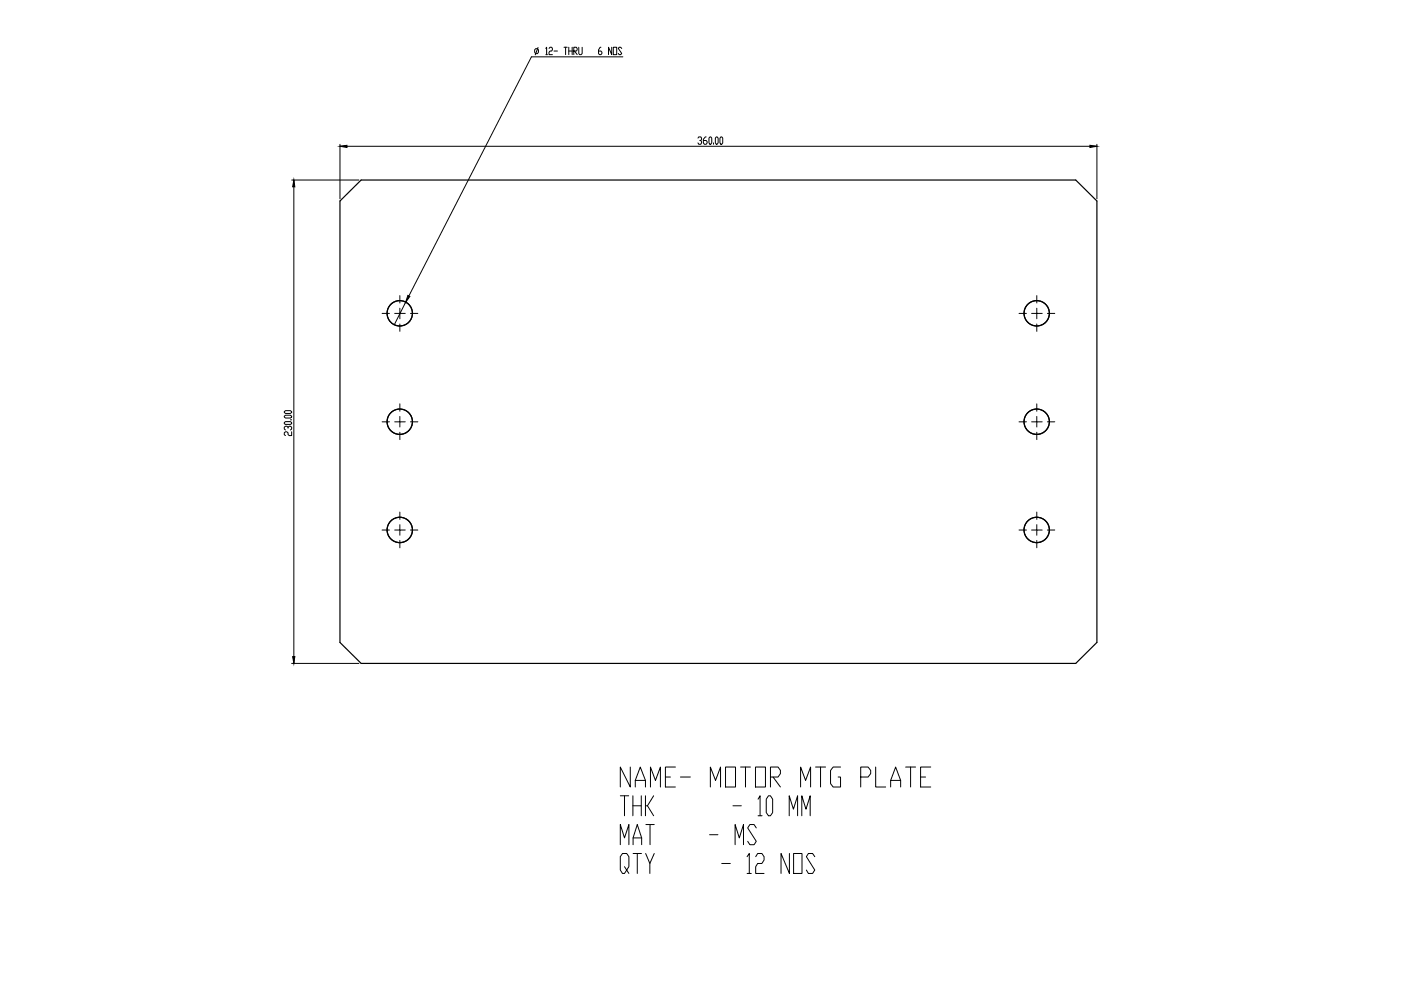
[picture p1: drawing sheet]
<svg xmlns="http://www.w3.org/2000/svg" width="297mm" height="210mm" viewBox="0 0 297 210" stroke-linecap="round" stroke-linejoin="round" font-family="sans-serif">
<!-- layer: 0 -->
<g fill="none" stroke="#000" stroke-width=".25">
<path d="M72.1 42.6l4.5-4.4h151.5l4.5 4.4v93.6l-4.5 4.5h-151.5l-4.5-4.5z"/>
<circle cx="84.8" cy="66.4" r="2.69"/>
<circle cx="219.8" cy="66.4" r="2.69"/>
<circle cx="84.8" cy="89.4" r="2.69"/>
<circle cx="219.8" cy="89.4" r="2.69"/>
<circle cx="84.8" cy="112.4" r="2.69"/>
<circle cx="219.8" cy="112.4" r="2.69"/>
</g>
<path d="M62.3 38.2l.2 1.4h-.5zM72.1 31l1.5-.2v.5zM231.1 30.8l1.5 .2-1.5 .3zM86.5 62.6l.4 .3-.9 1.2zM62 139.2h.5l-.2 1.5z" fill="#000" stroke="#000" stroke-width=".21"/>
<g fill="none" stroke="#000" stroke-width=".21">
<path d="M113.6 10.3h.3l.3 .3v.5l-.3 .3h-.3l-.2-.3v-.5zM114.1 10.1l-.6 1.5M115.7 10.3l.2-.3v1.6M115.7 11.6h.4M116.4 10.3l.2-.3h.4l.1 .3-.1 .5h-.4l-.2 .3v.5h.7M117.5 10.8h.7M119.6 10h.7M119.9 10v1.6M120.6 10.8h.7M120.6 10v1.6M121.3 10v1.6M121.7 10.8h.5l.2-.2-.2-.6h-.5v1.6"/>
<path d="M121.8 10.8l.6 .8M122.7 10v1.3l.2 .3h.3l.2-.3v-1.3M127.4 10h-.2l-.3 .6v.7l.2 .3h.3l.2-.5-.2-.3h-.5M129.7 10v1.6l-.7-1.6v1.6M130 10h.8v1.6h-.8zM131.8 10.3l-.2-.3h-.3l-.2 .3 .7 1-.2 .3h-.3l-.2-.3M132.1 12.1h-19.4l-29.1 56.8M61.8 38.2h14.3M62.3 38.2v102.5M72.1 30.6v11.5M72.1 31h160.5M148 29.3l.2-.3h.4l.1 .5-.1 .3h-.2"/>
<path d="M148.6 29.8l.1 .2-.1 .6h-.4l-.2-.3M149.7 29h-.2l-.4 .5v.8l.2 .3h.4l.2-.6-.2-.2h-.6M150.5 29l.4 .3v1l-.2 .3-.4-.3v-1zM151.3 30.3v.3M151.9 29l.4 .3v1l-.3 .3-.3-.3v-1zM152.9 29l.3 .3v1l-.2 .3-.4-.3v-1zM232.6 30.6v11.5M81 66.4h1.6M84.8 65.3v1.1h-1.1M84.8 62.7v1.5M84.8 68.7v1.6M85.9 66.4h-1.1v1.2"/>
<path d="M87 66.4h1.6M216.1 66.4h1.5M219.8 65.3v1.1h-1.1M219.8 62.7v1.5M219.8 68.7v1.6M221 66.4h-1.2v1.2M222.1 66.4h1.5M60.3 89.6l.2-.2h1.1l.2 .2v.2l-.2 .2h-1.1l-.2-.2zM60.3 88.3l.2-.3h1.1l.2 .4-.2 .2h-1.1zM60.3 87.3l.2-.2h1.1l.2 .3-.2 .3h-1.1zM61.1 90.8v-.2l-.3-.2h-.3l-.2 .2v.4l.2 .2M61.1 90.6l.2-.2 .5 .2v.4l-.2 .2"/>
<path d="M61.6 89h.2M61.8 91.6v.8h-.5l-.5-.8h-.3l-.2 .2v.3l.2 .3M81 89.4h1.6M84.8 88.3v1.1h-1.1M84.8 85.6v1.6M84.8 91.6v1.6M85.9 89.4h-1.1v1.1M87 89.4h1.6M216.1 89.4h1.5M219.8 88.3v1.1h-1.1M219.8 85.6v1.6M219.8 91.6v1.6"/>
<path d="M221 89.4h-1.2v1.1M222.1 89.4h1.5M81 112.4h1.6M84.8 111.2v1.2h-1.1M84.8 108.6v1.5M84.8 114.6v1.5M85.9 112.4h-1.1v1.1M87 112.4h1.6M216.1 112.4h1.5M219.8 111.2v1.2h-1.1M219.8 108.6v1.5M219.8 114.6v1.5"/>
<path d="M221 112.4h-1.2v1.1M222.1 112.4h1.5M61.8 140.7h14.3"/>
</g>
<g font-size="7.9">
<text x="130.5" y="167.9">NAME- MOTOR MTG PLATE</text>
<text x="130.5" y="174.3">THK - 10 MM</text>
<text x="130.5" y="180.3">MAT - MS</text>
<text x="130.5" y="186.3">QTY - 12 NOS</text>
</g>
</svg>
